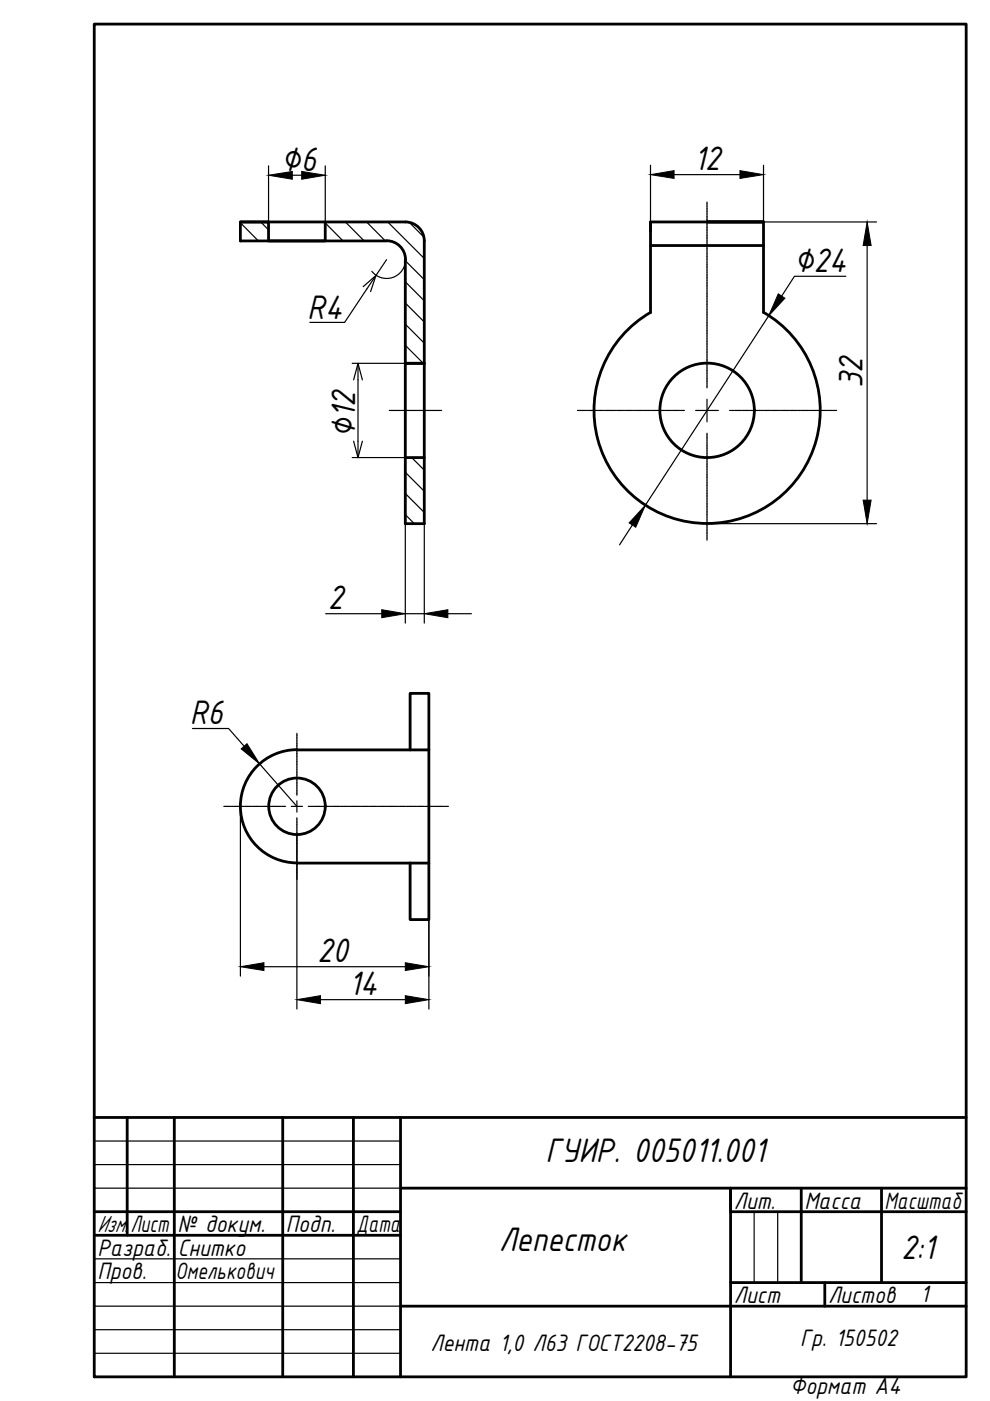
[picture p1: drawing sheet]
<svg xmlns="http://www.w3.org/2000/svg" width="210mm" height="297mm" viewBox="0 0 210 297" stroke-linecap="round" stroke-linejoin="round" font-family="sans-serif">
<!-- layer: 0 -->
<g fill="none" stroke="#000" stroke-width=".59">
<path d="M20 5.1h184.9v286.8h-184.9zM51 47.1h5.9v4h12.1v-4M82 51a4 4 0 0 1 4 4M85.9 47.1h-34.9v4h31M86 47.1a4 4 0 0 1 4 4M90 51.1v59.9h-4.1v-55.9M137.9 47.1v2M137.9 52.1h24M149.9 47.1h12h-24v19.1a24 24 0 0 0-6.3 36.2 24 24 0 0 0 36.7 0 24 24 0 0 0-6.4-36.2M161.9 47.1v19.2M85.9 77h4.1M85.9 97h4.1"/>
<path d="M87 159v-12h3.9v48h-3.9v-12M90.9 159l-27.9-.1a12 12 0 0 0-12 12 12 12 0 0 0 12 12.1h27.9M20 236.9h184.9M27 236.9v25M37 236.9v55M59.9 236.9v55M74.9 236.9v55M84.9 236.9v55M20 256.9h64.9M84.9 251.9h120M169.9 251.9v20M186.9 251.9v20"/>
<path d="M204.9 256.9h-50v-5v40M20 261.9h64.9M84.9 276.9h120M154.9 271.9h50M174.9 271.9v5"/>
<circle cx="149.9" cy="87" r="10"/>
<circle cx="63" cy="170.9" r="6"/>
</g>
<g fill="none" stroke="#000" stroke-width=".25">
<path d="M79.7 58.4l-1.9 2.9M75.9 77v3.5M77 60.8l2.7-2.4-1.1 3.4M75 80.5l.9-3.5 .9 3.5M75 93.5l.9 3.5 .9-3.5M75.9 93.5v3.5M20 241.9h64.9M20 246.9h64.9M20 251.9h64.9M159.9 256.9v15M164.9 256.9v15M20 266.9h64.9"/>
<path d="M20 271.9h64.9M20 276.9h64.9M20 281.9h64.9M20 286.9h64.9"/>
</g>
<g fill="none" stroke="#000" stroke-width=".25">
<path d="M56.9 35.2v11.9M62 37.2h2M69 35.2v11.9M137.9 35v12.1M142.9 37h14M161.9 35v12.1h23.9M51 47.2l3.8 3.9M55.3 47.1l1.6 1.7M69 47.3l3.7 3.8M73.2 47.1l4 4M77.7 47.1l4 4M82 55.1l-2.3 3.3"/>
<path d="M82.2 47.1l7.8 7.7M85.9 59.8l4.1 4M85.9 55.3l4.1 4M86 55a4 4 0 0 1-2.7 3.8 4 4 0 0 1-4.5-1.3M86.8 47.1l3 3.1M149.9 42.8v.2M149.9 43.1v.1M149.9 43.3v.4M149.9 43.8v.9M149.9 44.8v.5M149.9 45.4h.1M149.9 45.5v1.5"/>
<path d="M149.9 47.1h.1M149.9 47.2v.3M149.9 47.6v.1M149.9 47.7v1.5M149.9 49.3h.1M149.9 49.4v1.5M149.9 51h.1M149.9 51.1v.4M149.9 51.5v.1M149.9 51.7v1.5M149.9 53.2v.1M149.9 53.4v.4"/>
<path d="M149.9 53.9v.9M149.9 54.9v.5M149.9 55.5h.1M149.9 55.6v1.5M149.9 57.2h.1M149.9 57.3v.3M149.9 57.7v.1M149.9 57.9v1.4M149.9 59.4v.1M149.9 59.5v1.5M179.3 58.6h-10.9l-2.7 4.2M183.9 52.1v53.9"/>
<path d="M74.7 77h11.2M77.8 61.3l-4.7 7.1h-7.4M85.9 73.2l3.8 3.8M85.9 68.7l4.1 4.1M85.9 64.2l4.1 4.1M149.9 61.1v.1M149.9 61.2v.4M149.9 61.7h.1M149.9 61.8v1.5M149.9 63.4h.1M149.9 63.5v.5M149.9 64v1"/>
<path d="M149.9 65.1h.1M149.9 65.2v.3M149.9 65.6h.1M149.9 65.7v1.5M149.9 67.3h.1M149.9 67.4v.4M149.9 67.8v.1M149.9 68v.9M149.9 69v.5M149.9 69.5v.1M149.9 69.7v1.4M149.9 71.2v.1"/>
<path d="M149.9 71.4v.3M149.9 71.8h.1M149.9 71.9v1.5M149.9 73.5h.1M149.9 73.6v.5M149.9 74.2v.9M149.9 75.2h.1M149.9 75.3v.3M149.9 75.7v.1M149.9 75.8v1.5M149.9 77.4v.1M149.9 77.5v.4"/>
<path d="M149.9 78h.1M149.9 78.1v.9M149.9 79.1v.5M149.9 79.7h.1M149.9 79.8v1.5M163 67l-26.2 40.1M74.7 97h11.2M75.9 80.5v13M82.5 87h11.1M87.3 97l2.7 2.7M122.4 87h1.4M123.9 87h.1"/>
<path d="M124 87h.4M124.5 87h.1M124.6 87h1.5M126.2 87h.1M126.3 87h.4M126.8 87h1M127.8 87h.1M128 87h.3M128.4 87h.1M128.5 87h1.5M130.1 87h.1M130.2 87h.4"/>
<path d="M130.6 87h.1M130.8 87h.9M131.8 87h.4M132.3 87h.1M132.5 87h1.4M134 87h.1M134.2 87h.3M134.6 87h.1M134.7 87h1.5M136.3 87h.1M136.4 87h1.5M138 87h.1"/>
<path d="M138.1 87h.3M138.5 87h.1M138.6 87h1.5M140.2 87h.1M140.3 87h.5M140.9 87h.9M141.9 87h.1M142 87h.4M142.5 87h.1M142.6 87h1.5M144.1 87h.1M144.3 87h.3"/>
<path d="M144.7 87h.1M144.8 87h.3M147.5 87h4.8M149.9 81.4h.1M149.9 81.5v.3M149.9 81.9h.1M149.9 82v.2M149.9 84.7v4.7M149.9 91.8v.4M149.9 92.3v.9M149.9 93.3v.1M149.9 93.5v.3"/>
<path d="M149.9 93.9h.1M149.9 94v1.5M149.9 95.6h.1M149.9 95.7v.3M149.9 96.1v.1M149.9 96.3v1.4M149.9 97.8v.1M149.9 97.9v1.5M149.9 99.5v.1M149.9 99.6v.4M154.7 87h.3M155.1 87h.1"/>
<path d="M155.2 87h.3M155.6 87h.1M155.7 87h1.5M157.3 87h.1M157.4 87h.5M158 87h.9M159 87h.1M159.1 87h.4M159.6 87h.1M159.7 87h1.5M161.2 87h.1M161.4 87h.3"/>
<path d="M161.8 87h.1M161.9 87h1M162.9 87h.5M163.5 87h.1M163.6 87h1.5M165.2 87h.1M165.3 87h.4M165.7 87h.1M165.9 87h1.4M167.4 87h.1M167.6 87h1.4M169.1 87h.1"/>
<path d="M169.2 87h.4M169.7 87h.1M169.8 87h1.5M171.4 87h.1M171.5 87h.5M172 87h1M173.1 87h.4M173.6 87h.1M173.7 87h1.5M175.3 87h.1M175.4 87h.4M175.9 87h.1"/>
<path d="M176 87h1.4M85.9 109.1l1.9 1.9M85.9 104.6l4.1 4.1M85.9 100.1l4.1 4.1M85.9 111v21.1M90 111v21.1M134.1 111.3l-2.7 4.2M149.9 100.1h.1M149.9 100.2v1.5M149.9 101.8h.1M149.9 101.9v.4M149.9 102.4v1"/>
<path d="M149.9 103.4v.1M149.9 103.6v.3M149.9 104h.1M149.9 104.1v1.5M149.9 105.7h.1M149.9 105.8v.4M149.9 106.2v.1M149.9 106.4v.9M149.9 107.4v.5M149.9 107.9v.1M149.9 108.1v1.4M149.9 109.6v.1"/>
<path d="M149.9 109.8v.3M149.9 110.2h.1M149.9 110.3v1.5M149.9 111.9h.1M149.9 112v.5M149.9 112.6v.9M149.9 113.6h.1M149.9 113.7v.3M149.9 114.1v.1M149.9 114.2v.3M149.9 111h35.9M69 130.1h11.9"/>
<path d="M85.9 130.1h4.1M95 130.1h4.9M40.8 154.5h7.7l3.3 3.7M62.9 155.5v.8M62.9 156.4v.5M62.9 157h.1M62.9 157.1v1.5M62.9 158.7h.1M62.9 158.8v.3M62.9 159.2h.1M62.9 159.3v1.5M47.5 171h.3"/>
<path d="M47.9 171h1M48.9 171h.1M49.1 171h.3M49.5 171h.1M49.6 171h1.5M51 171v36M51.2 171h.1M51.3 171h.3M51.7 171h.1M51.9 171h.9M52.9 171h.4M53.4 171h.1"/>
<path d="M53.6 171h1.4M55 162l7.9 9M55.1 171h.1M55.2 171h.4M55.7 171h.1M55.8 171h1.5M57.4 171h.1M57.5 171h1.5M59.1 171h.1M59.2 171h.3M59.6 171h.1M59.7 171h.8"/>
<path d="M61.8 171h2.3M62.9 160.9h.1M62.9 161v1.5M62.9 162.6h.1M62.9 162.7v.4M62.9 163.1v.1M62.9 163.3v1.4M62.9 164.8v.1M62.9 165v.3M62.9 165.4h.1M62.9 165.5v.9M62.9 166.5v.5"/>
<path d="M62.9 167.1h.1M62.9 167.2v1.4M62.9 169.8v2.4M62.9 173.4v.2M62.9 173.7v.1M62.9 173.8v1.5M62.9 175.4v.1M62.9 175.5v.4M62.9 176h.1M62.9 176.1v37.8M65.4 171h.4M65.9 171h.1"/>
<path d="M66 171h.3M66.4 171h.1M66.5 171h1.5M68.1 171h.1M68.2 171h1.5M69.8 171h.1M69.9 171h.4M70.4 171h.1M70.5 171h1.5M72.1 171h.1M72.2 171h.4M72.7 171h1"/>
<path d="M73.7 171h.1M73.9 171h.3M74.3 171h.1M74.4 171h1.5M76 171h.1M76.1 171h.4M76.5 171h.1M76.7 171h.9M77.7 171h.4M78.2 171h.1M78.4 171h1.4M79.9 171h.1"/>
<path d="M80.1 171h.3M80.5 171h.1M80.6 171h1.5M82.2 171h.1M82.3 171h1.5M83.9 171h.1M84 171h.3M84.4 171h.1M84.5 171h1.5M86.1 171h.1M86.2 171h.5M86.8 171h.9"/>
<path d="M87.8 171h.5M88.3 171h.1M88.5 171h1.5M90 171h.1M90.2 171h.3M90.6 171h.1M90.7 171h1M91.7 171h.5M92.3 171h.1M92.4 171h1.5M94 171h.1M94.1 171h.3"/>
<path d="M94.5 171h.1M94.7 171h.4M90.9 195v18.9M56 205h29.9M67.9 211.9h18"/>
</g>
<g fill="#000" stroke="#000" stroke-width=".21">
<path d="M56.9 37.2l5.1-.8v1.6zM64 36.4l5 .8-5 .8zM137.9 37l5-.8v1.6zM156.9 36.2l5 .8-5 .8zM183.9 47.1l.8 5h-1.7zM165 62.3l1.4 .9-3.4 3.8zM136.8 107.1l-2 4.7-1.4-.9zM183 106h1.7l-.8 5zM80.9 129.3l5 .8-5 .9zM90 130.1l5-.8v1.7zM51.1 158.8l1.3-1.1 2.6 4.3zM51 205l5-.9v1.7z"/>
<path d="M62.9 211.9l5-.8v1.7zM85.9 204.1l5 .9-5 .8zM85.9 211.1l5 .8-5 .9z"/>
</g>
<g font-size="7.8">
<text x="59.6" y="36.2">∅6</text>
<text x="147.1" y="36">12</text>
<text x="168.3" y="57.6">∅24</text>
<text x="65.2" y="67.7">R4</text>
<text x="182.8" y="82.2" transform="rotate(-90 182.8 82.2)">32</text>
<text x="75.3" y="92.8" transform="rotate(-90 75.3 92.8)">∅12</text>
<text x="69.5" y="129.1">2</text>
<text x="40.3" y="153.4">R6</text>
<text x="67.2" y="203.9">20</text>
<text x="74" y="210.9">14</text>
<text x="115.7" y="246.3">ГУИР. 005011.001</text>
<text x="105.7" y="265.3">Лепесток</text>
<text x="191.1" y="267">2:1</text>
</g>
<g font-size="5.4">
<text x="155.6" y="256.2">Лит.</text>
<text x="170.6" y="256.2">Масса</text>
<text x="187.5" y="256.2">Масштаб</text>
<text x="20.7" y="261.2">Изм.</text>
<text x="27.6" y="261.2">Лист</text>
<text x="37.6" y="261.2">№ докум.</text>
<text x="60.6" y="261.2">Подп.</text>
<text x="75.6" y="261.2">Дата</text>
<text x="20.7" y="266.2">Разраб.</text>
<text x="37.7" y="266.2">Снитко</text>
<text x="20.7" y="271.2">Пров.</text>
<text x="37.2" y="271.2">Омелькович</text>
<text x="155.6" y="276.2">Лист</text>
<text x="175.6" y="276.2">Листов</text>
<text x="195.2" y="276.1">1</text>
<text x="91.3" y="286.4">Лента 1,0 Л63 ГОСТ2208-75</text>
<text x="169.7" y="285.4">Гр. 150502</text>
<text x="167.5" y="295.6">Формат А4</text>
</g>
</svg>
